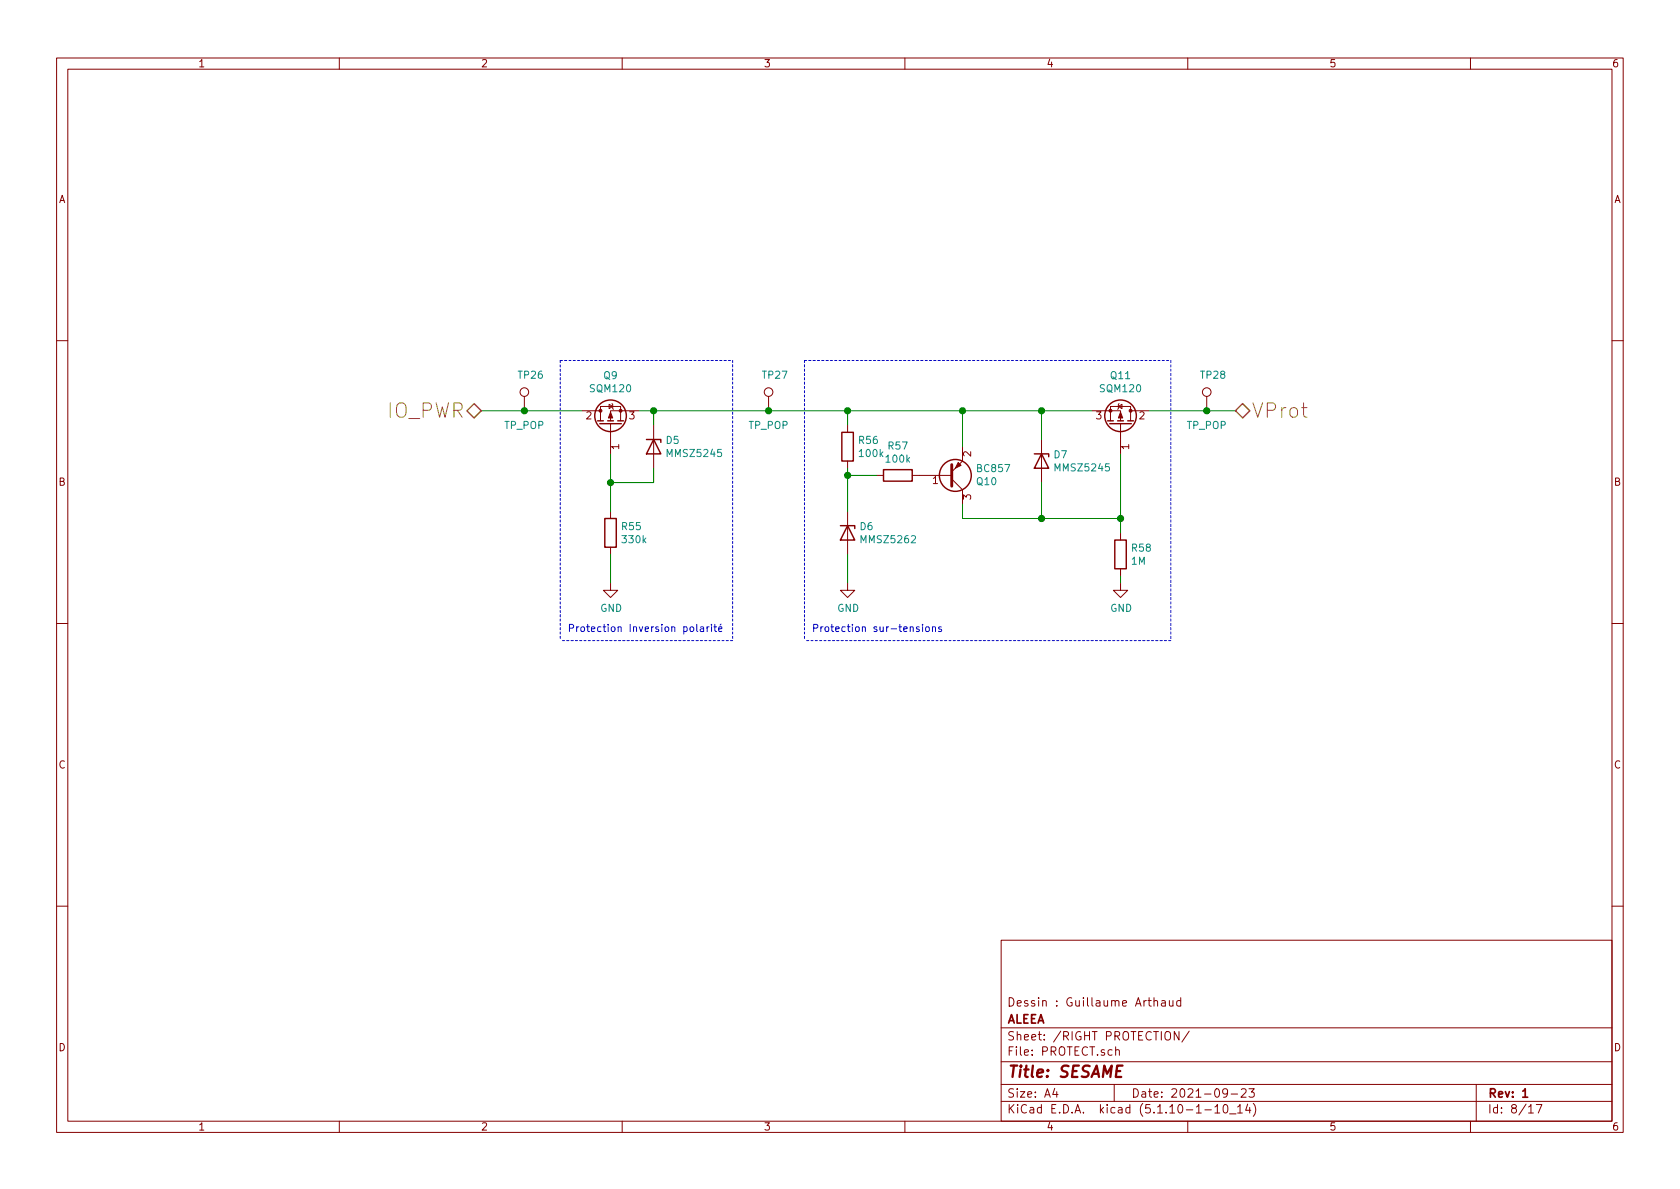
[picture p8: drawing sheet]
<svg xmlns="http://www.w3.org/2000/svg" width="297mm" height="210mm" viewBox="0 0 297 210" stroke-linecap="round" stroke-linejoin="round" font-family="sans-serif">
<g fill="none" stroke="#840000" stroke-width=".18">
<path d="M10 10.3h277v189.9h-277zM12 12.2h273v186.1h-273zM60 10.3v1.9M110 10.3v1.9M160 10.3v1.9M210 10.3v1.9M260 10.3v1.9M10 60.2h2M92.7 70.1v2.5M102.9 72.6h3.3M106.2 74.4v-2.5h3.5v2.5M107.7 71.5l.6 .4-.6 .4z"/>
<path d="M107.9 74.9v5.4M108.2 71.4l.1 .1v.8l.2 .1M113 72.6h-5.1v1.8M115.6 75.2v7.6M135.9 70.1v2.5M149.9 75.2v1.2M170.2 79v2.5l-1.9 1.9M184.1 77.7v7.6M193 72.6h5.1v1.8M196.3 74.4v-2.5h3.6v2.5M197.7 71.9l.7-.4v.8zM197.9 71.4l-.2 .1v.8l-.1 .1"/>
<path d="M198.1 74.9v5.4M199.9 72.6h3.3M213.4 70.1v2.5M285 60.2h2M107.9 90.4v1.3M107.9 96.8v1.2M149.9 81.5v1.3M149.9 90.4v7.6M154.9 84.1h1.3M161.3 84.1h7M168.3 84.7l1.9 1.9v2.5M198.1 94.2v1.3"/>
<path d="M10 110.3h2M107.9 103.1v1.3h1.3l-1.3 1.3-1.2-1.3h1.2M149.9 103.1v1.3h1.2l-1.2 1.3-1.3-1.3h1.3M198.1 103.1v1.3h1.3l-1.3 1.3-1.3-1.3h1.3M198.1 100.6v1.2M285 110.3h2M10 160.2h2M177 166.3h108v32h-108zM204 177.1l.3-.2 .3 .1 .1 .9M204 176.4v1.5M205.4 177h.6v.9M206 177.3l-.5 .1a.29 .29 0 0 0-.2 .2 .29 .29 0 0 0 .2 .3l.5-.1"/>
<path d="M206.8 176.9v.9l.4 .1 .2-.1M207.4 176.9v1M208.8 177l-.5-.1-.2 .3v.6l.2 .1 .5-.1M208.8 176.4v1.5M285 160.2h2M60 198.3v1.9M110 198.3v1.9M160 198.3v1.9M177 194.8h108M177 191.8h108M177 187.8h108M177 181.8h108"/>
<path d="M186.5 192.5l-.4 1h1M186.8 193v1M197 191.8v3M197.3 185.7a.37 .37 0 0 1 .6 .1v.8M197.3 185.1v1.5M208.5 182.4v1.5l-.9-1.5v1.5M210 198.3v1.9M210.3 182.3l-1.3 2M213 196.3h1.2M214.8 195.8l.4-.5v1.5M214.8 196.8h.9M216.4 195.5l.3-.2a.94 .94 0 0 1 0 1.5l-.4-.3v-.6z"/>
<path d="M217 193.2l-.1 .2a.48 .48 0 0 1-.6-.1v-.6a.48 .48 0 0 1 .6-.1l.1 .1a1.19 1.19 0 0 1-.2 1.2l-.5 .1M217.4 197h1.1M217.7 193.5h1.1M218.8 195.8l.5-.5v1.5M218.8 196.8h.9M219.5 192.7l.2-.2h.3l.3 .2v.3v.2l-.9 .8h.9M220.6 195.2l-.4 1.1h1M220.8 192.5h1l-.5 .6 .4 .1v.7l-.2 .1-.7-.1M221 195.8v1M221.6 195.1a1.71 1.71 0 0 1 0 2.3M260 198.3v1.9M261 191.8v6.5"/>
<path d="M270.3 195.8l.4-.5v1.5M270.3 196.8h.8M271.6 195.3h1l-.6 1.5"/>
<circle cx="92.7" cy="69.3" r=".76"/>
<circle cx="135.9" cy="69.3" r=".76"/>
<circle cx="213.4" cy="69.3" r=".76"/>
</g>
<path d="M269.2 193l.5-.5v1.5M269.2 194h.9" fill="none" stroke="#840000" stroke-width=".3"/>
<g fill="none" stroke="#840000" stroke-width=".25">
<path d="M105.7 74.4h1M106 74.9h3.9M107.4 74.4h1.1M109.2 74.4h1M114.3 77.7h2.5v.5M115.6 77.7l1.2 2.6h-2.5zM148.8 76.4h2.1v5.1h-2.1zM195.8 74.4h1M196.2 74.9h3.8M197.6 74.4h1M199.4 74.4h1M106.9 91.7h2.1v5.1h-2.1z"/>
<path d="M148.6 93h2.5v.5M149.9 93l1.2 2.5h-2.5zM156.2 83.1h5.1v2h-5.1zM182.9 80.3h2.5v.5M184.1 80.3l1.3 2.5h-2.5zM197.1 95.5h2v5.1h-2z"/>
<circle cx="107.9" cy="73.5" r="2.79"/>
<circle cx="198.1" cy="73.5" r="2.79"/>
<circle cx="168.9" cy="84.1" r="2.82"/>
</g>
<g fill="#840000" stroke="#840000" stroke-width=".18">
<path d="M107.9 72.9l.4 1h-.7z"/>
<path d="M198.1 72.9l.4 1h-.8z"/>
<path d="M169.4 81.8l.5 .5-1 .5z"/>
<circle cx="109.7" cy="72.6" r=".25"/>
<circle cx="106.2" cy="72.6" r=".25"/>
<circle cx="196.3" cy="72.6" r=".25"/>
<circle cx="199.9" cy="72.6" r=".25"/>
</g>
<path d="M168.3 82.2v3.8" fill="none" stroke="#840000" stroke-width=".51"/>
<path d="M99.1 63.7v49.6M99.1 63.7h30.4M129.5 63.7v49.6M142.2 63.7v49.6M142.2 63.7h64.8M207 63.7v49.6M129.5 113.3h-30.4M207 113.3h-64.8" fill="none" stroke="#0000c2" stroke-width=".18" stroke-dasharray=".4 .4"/>
<g fill="none" stroke="#008400" stroke-width=".18">
<path d="M85.1 72.6h17.8M113 72.6h80M115.6 72.6v2.6M149.9 72.6v2.6M170.2 72.6v6.4M184.1 72.6v5.1M203.2 72.6h15.2M107.9 80.3v10.1M107.9 98v5.1M115.6 82.8v2.5h-7.7M149.9 84.1h5M149.9 82.8v7.6"/>
<path d="M149.9 98v5.1M170.2 89.1v2.6h27.9M184.1 85.3v6.4M198.1 80.3v13.9M198.1 101.8v1.3"/>
</g>
<path d="M83.8 71.4l1.3 1.2-1.3 1.3-1.3-1.3zM218.4 72.6l1.3-1.2 1.3 1.2-1.3 1.3z" fill="none" stroke="#848400" stroke-width=".25"/>
<g fill="none" stroke="#0000c2" stroke-width=".18">
<path d="M123.2 110.4v1.1l.2 .2M123.9 110.9h.4l.1 .8M124.4 111.1l-.4 .1-.2 .2 .1 .2h.5M125 110.8v.9M125.4 110.8l-.3 .1-.1 .2M125.8 110.4v.1M125.8 110.8v.9M126.2 110.8h.5M126.4 110.4v1.1l.3 .2M127.1 111.2l.6-.1-.1-.2-.3-.1-.2 .2v.6h.5M127.5 110.4l-.2 .1M162.5 110.9l-.3-.1-.2 .2 .1 .2 .4 .1v.3h-.5"/>
<path d="M163.1 110.4v.1M163.1 110.8v.9M163.7 111l.2-.2 .4 .2v.4l-.1 .2-.3 .1-.2-.1zM164.9 111l.1-.2 .4 .1v.8M164.9 110.8v.9M166.4 110.9l-.3-.1-.2 .2 .1 .2 .4 .1v.3h-.5"/>
</g>
<g fill="#008400" stroke="#008400" stroke-width=".25">
<circle cx="149.9" cy="84.1" r=".51"/>
<circle cx="108" cy="85.3" r=".51"/>
<circle cx="115.6" cy="72.6" r=".51"/>
<circle cx="135.9" cy="72.6" r=".51"/>
<circle cx="213.4" cy="72.6" r=".51"/>
<circle cx="149.9" cy="72.6" r=".51"/>
<circle cx="184.2" cy="91.7" r=".51"/>
<circle cx="170.2" cy="72.6" r=".51"/>
<circle cx="92.7" cy="72.6" r=".51"/>
<circle cx="198.1" cy="91.7" r=".51"/>
<circle cx="184.2" cy="72.6" r=".51"/>
</g>
<g font-size="3.5" fill="#848400">
<text x="68.4" y="73.9">IO_PWR</text>
<text x="221.2" y="73.9">VProt</text>
</g>
<text font-size="2.8" fill="#840000" x="178" y="190.5">Title: SESAME</text>
<g font-size="2.1" fill="#840000">
<text x="178" y="178">Dessin : Guillaume Arthaud</text>
<text x="178" y="184">Sheet: /RIGHT PROTECTION/</text>
<text x="178" y="181">ALEEA</text>
<text x="178" y="186.7">File: PROTECT.sch</text>
<text x="178" y="196.9">KiCad E.D.A. kicad (5.1.10-1-10_14)</text>
<text x="178" y="194.1">Size: A4</text>
<text x="200" y="194.1">Date: 2021-09-23</text>
<text x="263" y="194.1">Rev: 1</text>
<text x="263" y="196.9">Id: 8/17</text>
</g>
<g font-size="1.8" fill="#840000">
<text x="35" y="11.9">1</text>
<text x="85" y="11.9">2</text>
<text x="135" y="11.9">3</text>
<text x="185" y="11.9">4</text>
<text x="235" y="11.9">5</text>
<text x="285" y="11.9">6</text>
<text x="10.4" y="35.9">A</text>
<text x="285.4" y="35.9">A</text>
<text x="103.7" y="74.2">2</text>
<text x="111.3" y="74.2">3</text>
<text x="193.8" y="74.2">3</text>
<text x="201.4" y="74.2">2</text>
<text x="109.5" y="79.5" transform="rotate(-90 109.5 79.5)">1</text>
<text x="171.7" y="80.7" transform="rotate(-90 171.7 80.7)">2</text>
<text x="199.6" y="79.5" transform="rotate(-90 199.6 79.5)">1</text>
<text x="10.4" y="85.9">B</text>
<text x="164.9" y="85.6">1</text>
<text x="171.7" y="88.4" transform="rotate(-90 171.7 88.4)">3</text>
<text x="285.4" y="85.9">B</text>
<text x="10.4" y="135.9">C</text>
<text x="285.4" y="135.9">C</text>
<text x="10.4" y="185.9">D</text>
<text x="285.4" y="185.9">D</text>
<text x="35" y="199.9">1</text>
<text x="85" y="199.9">2</text>
<text x="135" y="199.9">3</text>
<text x="185" y="199.9">4</text>
<text x="235" y="199.9">5</text>
<text x="285" y="199.9">6</text>
</g>
<g font-size="1.8" fill="#008484">
<text x="91.7" y="67">TP26</text>
<text x="104.5" y="69.4">SQM120</text>
<text x="106.8" y="67.1">Q9</text>
<text x="134.9" y="67">TP27</text>
<text x="194.6" y="69.4">SQM120</text>
<text x="196.4" y="67.1">Q11</text>
<text x="212.4" y="67">TP28</text>
<text x="89.2" y="75.9">TP_POP</text>
<text x="132.4" y="75.9">TP_POP</text>
<text x="209.9" y="75.9">TP_POP</text>
<text x="117.8" y="78.5">D5</text>
<text x="118.2" y="80.8">MMSZ5245</text>
<text x="151.9" y="78.5">R56</text>
<text x="152.1" y="80.8">100k</text>
<text x="156.8" y="81.8">100k</text>
<text x="157.1" y="79.5">R57</text>
<text x="172.9" y="83.5">BC857</text>
<text x="186.4" y="81">D7</text>
<text x="186.8" y="83.4">MMSZ5245</text>
<text x="172.8" y="85.8">Q10</text>
<text x="110" y="93.7">R55</text>
<text x="152.1" y="93.7">D6</text>
<text x="110.2" y="96.1">330k</text>
<text x="152.5" y="96.1">MMSZ5262</text>
<text x="200.1" y="99.9">1M</text>
<text x="200.2" y="97.6">R58</text>
<text x="106.1" y="108.2">GND</text>
<text x="148" y="108.2">GND</text>
<text x="196.3" y="108.2">GND</text>
</g>
<g font-size="1.8" fill="#0000c2">
<text x="100.3" y="111.8">Protection Inversion polarité</text>
<text x="143.5" y="111.8">Protection sur-tensions</text>
</g>
</svg>
